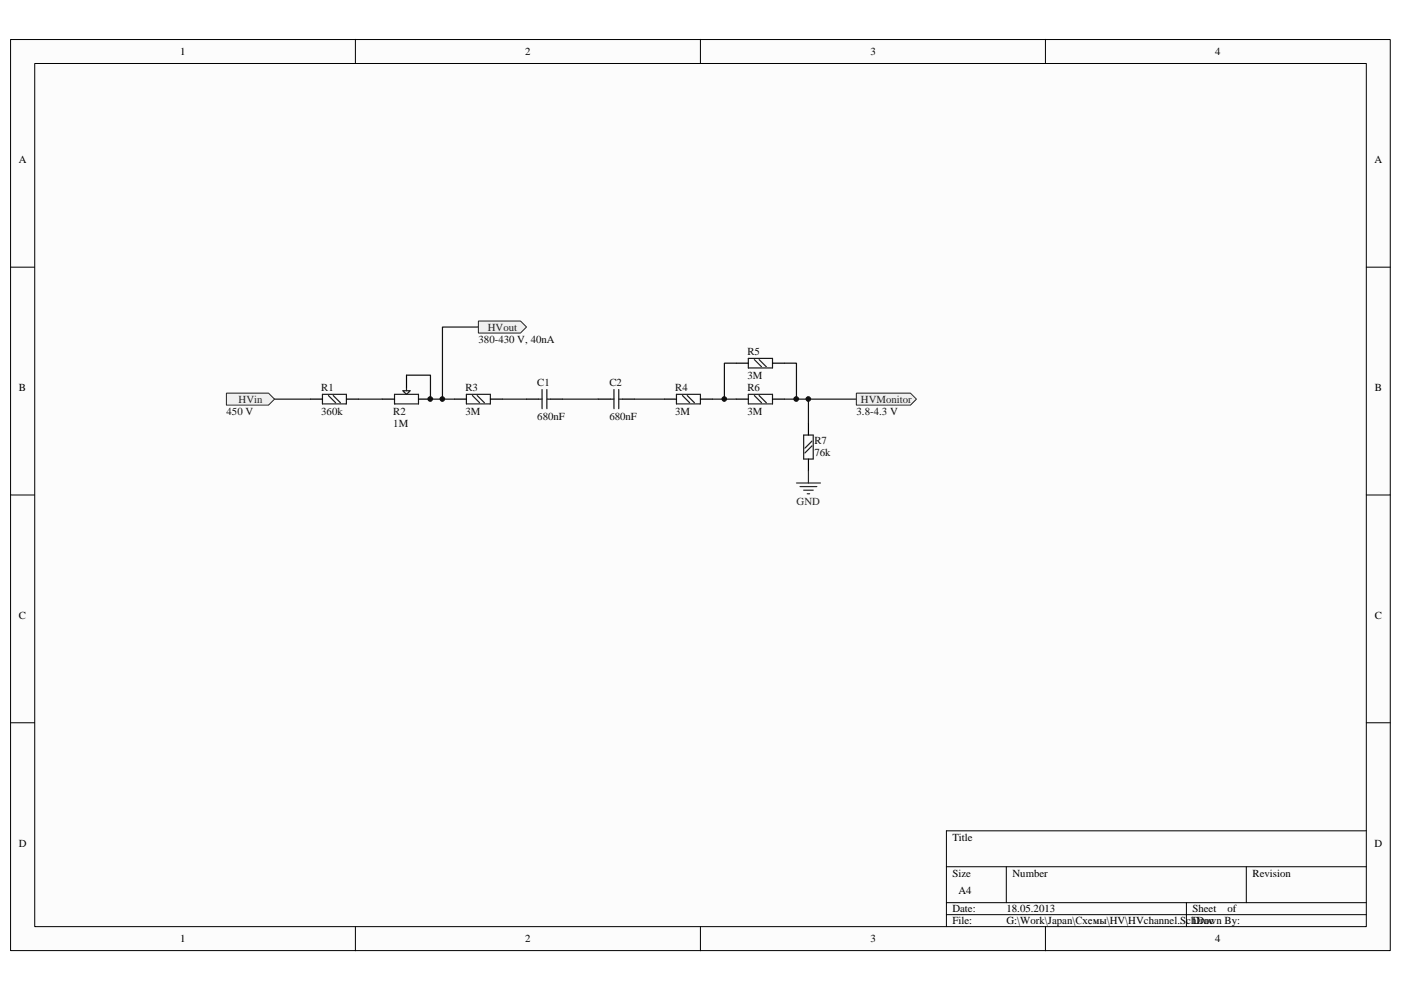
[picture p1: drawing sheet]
<svg xmlns="http://www.w3.org/2000/svg" width="297mm" height="210mm" viewBox="0 0 297 210" stroke-linecap="round" stroke-linejoin="round" font-family="sans-serif">
<path d="M2.3 8.4h292.5v193.1h-292.5z" fill="#fcfcfc"/>
<path d="M2.2 8.4h292.6v193.1h-292.6z" fill="none" stroke="#000" stroke-width=".21"/>
<path d="M7.4 13.5h282.3v183h-282.3z" fill="#fcfcfc"/>
<g fill="none" stroke="#000" stroke-width=".21">
<path d="M7.4 13.5h282.3v183h-282.3zM75.3 8.3v5.1M148.5 8.3v5.1M221.7 8.3v5.1M2.2 56.6h5.1M289.7 56.6h5.1M2.2 104.9h5.1M289.7 104.9h5.1M2.2 153.2h5.1M289.7 153.2h5.1M289.7 176.1h-89v20.4M75.3 196.5v5.1"/>
<path d="M148.5 196.5v5.1M200.7 183.8h89M200.7 191.4h89M200.7 193.9h89M213.4 183.8v7.6M221.7 196.5v5.1M251.5 191.4v5.1M264.2 183.8v7.6"/>
</g>
<path d="M68.4 83.6h5v2h-5zM69.6 83.9l1.6 1.5M70.7 83.9l1.5 1.5M83.6 83.6h5.1v2h-5.1zM85.4 82.8h1.5l-.7 .8zM86.2 82.1v.7M98.9 83.6h5.1v2h-5.1zM100.2 83.9l1.5 1.5M101.2 83.9l1.5 1.5M170.4 92.2h2v5.1h-2zM172.2 93.5l-1.6 1.5M172.2 94.5l-1.6 1.6" fill="none" stroke="#1c1c1c" stroke-width=".25"/>
<path d="M86.2 79.5v2.6M65.8 84.6h2.6M73.4 84.6h2.6M81.1 84.6h2.5M88.7 84.6h2.6M96.3 84.6h2.6M104 84.6h2.5M171.4 89.7v2.5M171.4 97.3v2.6" fill="none" stroke="#000" stroke-width=".25"/>
<path d="M101.4 69.3h-7.6v15.3M58.2 84.6h7.6M76 84.6h5.1M106.5 84.6h5.1M181.6 84.6h-10.2v5.1" fill="none" stroke="#0e0e0e" stroke-width=".25"/>
<path d="M171.4 99.9v2.5M168.9 102.4h5M169.6 103.2h3.6M170.4 103.9h2M171.2 104.7h.5" fill="none" stroke="#262626" stroke-width=".25"/>
<path d="M101.4 68.1h9l1.2 1.2-1.2 1.3h-9z" fill-rule="evenodd" fill="#f0f0f0"/>
<path d="M101.4 68.1h9l1.2 1.2-1.2 1.3h-9z" fill="none" stroke="#262626" stroke-width=".21"/>
<path d="M48 83.4h8.9l1.3 1.2-1.3 1.3h-8.9z" fill-rule="evenodd" fill="#f0f0f0"/>
<path d="M48 83.4h8.9l1.3 1.2-1.3 1.3h-8.9z" fill="none" stroke="#262626" stroke-width=".21"/>
<path d="M181.6 83.4h11.4l1.3 1.2-1.3 1.3h-11.4z" fill-rule="evenodd" fill="#f0f0f0"/>
<path d="M181.6 83.4h11.4l1.3 1.2-1.3 1.3h-11.4z" fill="none" stroke="#262626" stroke-width=".21"/>
<path d="M86.2 79.5h5.1v5.1h5M156.1 77h-2.5v7.6M166.3 77h2.6v7.6M119.2 84.6h7.7M134.5 84.6h6.4M151 84.6h5.1M166.3 84.6h5.1" fill="none" stroke="#0e0e0e" stroke-width=".25"/>
<g fill="none" stroke="#1c1c1c" stroke-width=".25">
<path d="M158.7 76h5.1v2h-5.1zM159.9 76.2l1.6 1.6M160.9 76.2l1.6 1.6M114.2 84.6h.7M114.9 82.6v4.1M115.9 82.6v4.1M115.9 84.6h.8M129.4 84.6h.8M130.2 82.6v4.1M131.2 84.6h.7M131.2 82.6v4.1M143.4 83.6h5.1v2h-5.1z"/>
<path d="M144.7 83.9l1.5 1.5M145.7 83.9l1.5 1.5M158.7 83.6h5.1v2h-5.1zM159.9 83.9l1.6 1.5M160.9 83.9l1.6 1.5"/>
</g>
<path d="M156.1 77h2.6M163.8 77h2.5M111.6 84.6h2.6M116.7 84.6h2.5M126.9 84.6h2.5M131.9 84.6h2.6M140.9 84.6h2.5M148.5 84.6h2.5M156.1 84.6h2.6M163.8 84.6h2.5" fill="none" stroke="#000" stroke-width=".25"/>
<circle cx="91.2" cy="84.6" r=".5" fill="#0e0e0e"/>
<circle cx="91.2" cy="84.6" r=".5" fill="none" stroke="#0e0e0e" stroke-width=".21"/>
<circle cx="93.8" cy="84.6" r=".49" fill="#0e0e0e"/>
<circle cx="93.8" cy="84.6" r=".49" fill="none" stroke="#0e0e0e" stroke-width=".21"/>
<circle cx="153.6" cy="84.6" r=".49" fill="#0e0e0e"/>
<circle cx="153.6" cy="84.6" r=".49" fill="none" stroke="#0e0e0e" stroke-width=".21"/>
<circle cx="168.8" cy="84.6" r=".5" fill="#0e0e0e"/>
<circle cx="168.8" cy="84.6" r=".5" fill="none" stroke="#0e0e0e" stroke-width=".21"/>
<circle cx="171.4" cy="84.6" r=".49" fill="#0e0e0e"/>
<circle cx="171.4" cy="84.6" r=".49" fill="none" stroke="#0e0e0e" stroke-width=".21"/>
<g font-size="2.3">
<text x="38.2" y="11.7">1</text>
<text x="111.4" y="11.7">2</text>
<text x="184.5" y="11.7">3</text>
<text x="257.6" y="11.7">4</text>
<text x="4" y="34.5">A</text>
<text x="291.4" y="34.5">A</text>
<text x="4" y="82.8">B</text>
<text x="291.5" y="82.8">B</text>
<text x="4" y="131.2">C</text>
<text x="291.5" y="131.2">C</text>
<text x="4" y="179.5">D</text>
<text x="201.9" y="178.2">Title</text>
<text x="291.4" y="179.5">D</text>
<text x="201.9" y="185.8">Size</text>
<text x="214.7" y="185.8">Number</text>
<text x="265.6" y="185.8">Revision</text>
<text x="203.2" y="189.7">A4</text>
<text x="201.9" y="193.5">Date:</text>
<text x="201.9" y="196">File:</text>
<text x="213.4" y="196">G:\Work\Japan\Схемы\HV\HVchannel.SchDoc</text>
<text x="213.4" y="193.5">18.05.2013</text>
<text x="252.8" y="193.5">Sheet</text>
<text x="252.8" y="196">Drawn By:</text>
<text x="260.3" y="193.5">of</text>
<text x="38.2" y="199.8">1</text>
<text x="111.4" y="199.8">2</text>
<text x="184.5" y="199.8">3</text>
<text x="257.6" y="199.8">4</text>
</g>
<g font-size="2.3" fill="#262626">
<text x="103.4" y="70.1">HVout</text>
<text x="50.6" y="85.4">HVin</text>
<text x="182.5" y="85.4">HVMonitor</text>
<text x="168.9" y="107">GND</text>
</g>
<g font-size="2.3" fill="#0e0e0e">
<text x="101.5" y="72.7">380-430 V, 40nA</text>
<text x="158.5" y="75.2">R5</text>
<text x="68.1" y="82.8">R1</text>
<text x="98.7" y="82.8">R3</text>
<text x="113.9" y="81.8">C1</text>
<text x="129.2" y="81.8">C2</text>
<text x="143.2" y="82.8">R4</text>
<text x="158.5" y="82.8">R6</text>
<text x="158.5" y="80.3">3M</text>
<text x="48" y="88">450 V</text>
<text x="68.1" y="88">360k</text>
<text x="83.4" y="88">R2</text>
<text x="98.7" y="88">3M</text>
<text x="113.9" y="89">680nF</text>
<text x="129.2" y="89">680nF</text>
<text x="143.2" y="88">3M</text>
<text x="158.5" y="88">3M</text>
<text x="181.6" y="88">3.8-4.3 V</text>
<text x="83.4" y="90.5">1M</text>
<text x="172.7" y="94.1">R7</text>
<text x="172.7" y="96.6">76k</text>
</g>
</svg>
